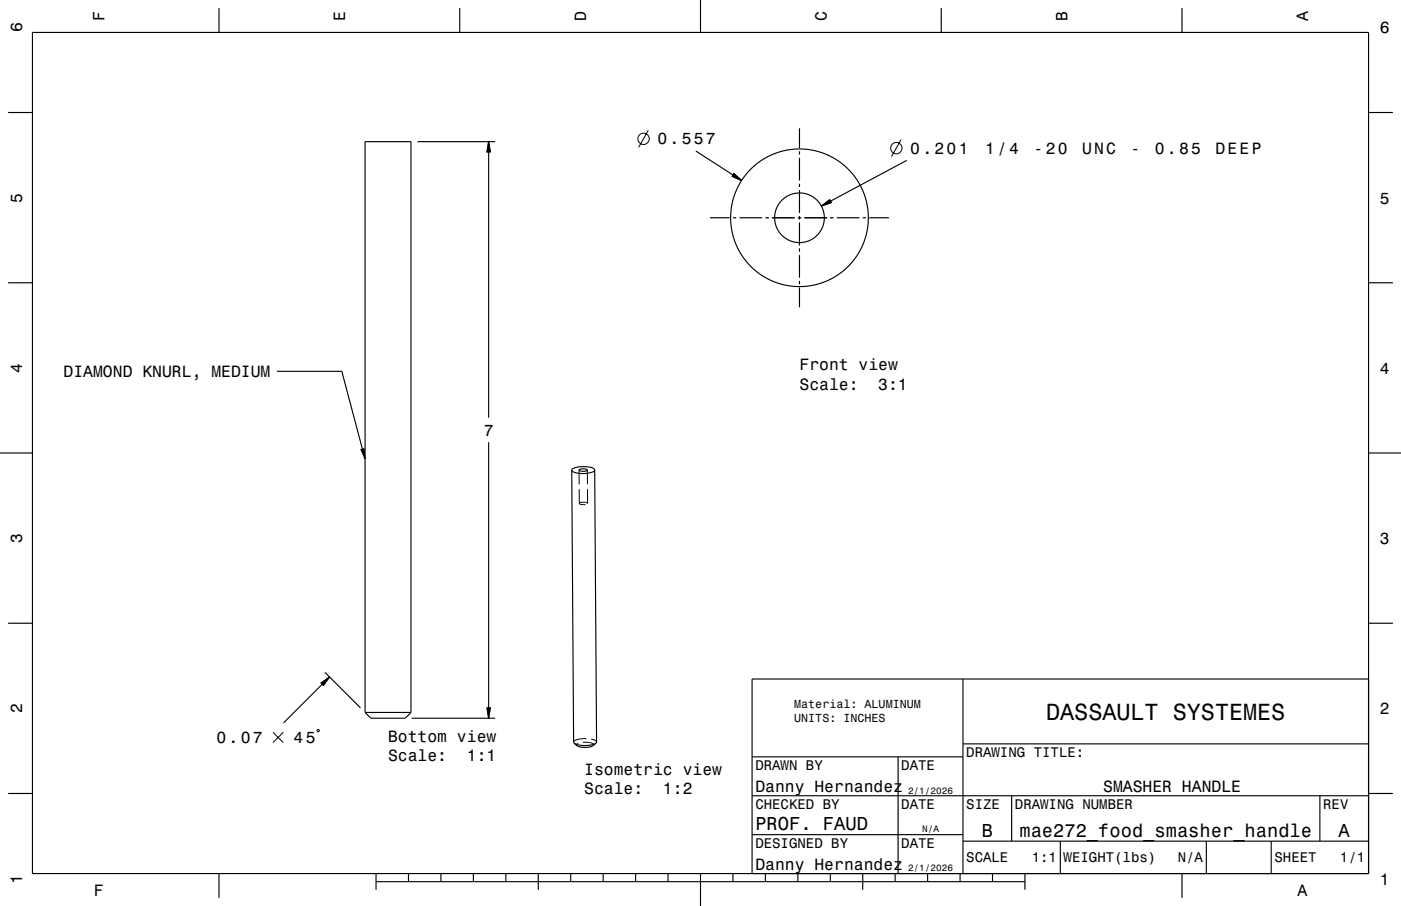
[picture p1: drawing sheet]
<svg xmlns="http://www.w3.org/2000/svg" width="432mm" height="279mm" viewBox="0 0 432 279" stroke-linecap="round" stroke-linejoin="round" font-family="sans-serif">
<g fill="none" stroke="#000" stroke-width=".35">
<path d="M10 10h411.8v259.4h-411.8zM67.5 2.5v7.5M141.7 2.5v7.5M215.9 0v10M290.1 2.5v7.5M364.3 2.5v7.5M2.5 34.7h7.5M246.4 39.6v6.1M421.8 34.7h7.5M128.7 43.7h23.9M150.6 43.7l.5 3.2h-1zM150.6 46.9v81.9"/>
<path d="M214.5 46.6l11.4 7.3M226.2 53.5l2.4 2.2-3-1.3zM246.4 46.7v1M246.4 48.7v7M246.4 56.7v1M246.4 58.7v7M279.5 49.5l-23.5 12.5M218.8 67.2h6.1M225.9 67.2h1M227.9 67.2h7M235.9 67.2h1M237.9 67.2h7"/>
<path d="M245.9 67.2h1M246.4 66.7v1M246.4 68.7v7M246.4 76.7v1M246.4 78.7v7M247.9 67.2h7M253.2 63.5l2.5-1.9 .5 .9zM255.9 67.2h1M257.9 67.2h7M265.9 67.2h1M267.9 67.2h6.1M2.5 87.2h7.5"/>
<path d="M246.4 86.7v1M246.4 88.7v6M421.8 87.2h7.5M85.4 114.5h20l6.3 24M0 139.7h10M150.6 136.4v81.9M421.8 139.7h10M176.2 145l.6 83.9 .2 .3M178.5 144.9a2.21 2.21 0 0 1 2.5 .1 2.01 2.01 0 0 1-2.5-.1zM183.3 144.9a4.6 4.6 0 0 1-4.3 1.1 3 3 0 0 1-2.8-1M183.3 144.9a4.5 4.5 0 0 0-4.2-1h-.3a2.86 2.86 0 0 0-2.6 1.1M183.3 144.9l.6 83.9-.2 .4"/>
<path d="M2.5 192.2h7.5M421.8 192.2h7.5M99 210.7l2.6-1.9-1.9 2.6zM99.3 211l-11.9 11.9M100.2 207.3l10.9 11M112.5 219.7l1.8 1.8h10.6l1.8-1.8M112.5 219.7v-176h14.2v176M112.5 219.7h14.2M150.1 218.3h1l-.5 3.2zM296.8 209.4v60M421.8 209.4h-190v60M126.9 221.5h25.7"/>
<path d="M183.7 229.2l-1.4 .5-2.1 .2-1.9-.2-1.3-.5M183.7 229.2l-.9 .7a6 6 0 0 1-5 .1l-.8-.8M231.8 233.4h65M276.8 233.4v36M296.8 229.4h125M2.5 244.7h7.5M231.8 257.4h65M231.8 245.4h190M296.8 259.4h125M311.8 245.4v14M326.8 259.4v10M371.8 259.4v10"/>
<path d="M391.8 259.4v10M406.8 245.4v14M421.8 244.7h7.5M67.5 269.4v7.5M115.9 271.9h200M115.9 269.4v5M125.9 269.4v2.5M135.9 269.4v2.5M145.9 269.4v2.5M155.9 269.4v2.5M165.9 269.4v5M175.9 269.4v2.5"/>
<path d="M185.9 269.4v2.5M195.9 269.4v2.5M205.9 269.4v2.5M215.9 269.4v10M225.9 269.4v2.5M235.9 269.4v2.5M245.9 269.4v2.5M255.9 269.4v2.5M265.9 269.4v5M275.9 269.4v2.5M285.9 269.4v2.5M295.9 269.4v2.5"/>
<path d="M305.9 269.4v2.5M315.9 269.4v5M364.3 269.4v7.5"/>
<circle cx="246.4" cy="67.2" r="21.2"/>
<circle cx="246.4" cy="67.2" r="7.7"/>
</g>
<g fill="none" stroke="#000" stroke-width=".31">
<path d="M199.8 40.2l-3 5.2M246.4 57.2v.5M246.4 58.7v7M277.7 43.1l-3 5.2M236.5 67.2h.4M237.9 67.2h7M245.9 67.2h1M246.4 66.7v1M246.4 68.7v7M246.4 76.7v.4M247.9 67.2h7M255.9 67.2h.5"/>
<path d="M178.5 145v4.4M178.5 150.9v4.4M178.5 155.3l.6 .3h1.3M178.6 155.2l-.1 .1M178.6 155.2a2.36 2.36 0 0 1 2.5 0M181 145l.1 4.3M181.1 150.9v4.3M181.1 155.2h.1M84.1 225.8l3.2 3.2M87.3 225.8l-3.2 3.2M97.7 225.2l.5-.2 .2 .4-.5 .3zM176.8 228.9h.1"/>
<path d="M178.2 229.2l-.5 .3 .1 .5M179.6 228.9h.1a3.4 3.4 0 0 1 3.3 .8l-.2 .2M180.7 227.8h-1.1a4.4 4.4 0 0 0-2.7 .8M182.2 227.9l1.2 .4 .5 .5"/>
<circle cx="198.3" cy="42.8" r="1.75"/>
<circle cx="276.3" cy="45.7" r="1.75"/>
</g>
<g fill="#000" stroke="#000" stroke-width=".31">
<path d="M150.6 43.7l.5 3.2h-1z" fill-rule="evenodd"/>
<path d="M226.2 53.5l2.4 2.2-3-1.3z" fill-rule="evenodd"/>
<path d="M253.2 63.5l2.5-1.9 .5 .9z" fill-rule="evenodd"/>
<path d="M111.2 138.6l1-.2 .3 3.2z" fill-rule="evenodd"/>
<path d="M99 210.6l2.6-1.8-1.9 2.6z" fill-rule="evenodd"/>
<path d="M150.1 218.3h1l-.5 3.2z" fill-rule="evenodd"/>
</g>
<text font-size="7.2" x="322.4" y="222">DASSAULT SYSTEMES</text>
<g font-size="5.8">
<text x="232.8" y="256">PROF. FAUD</text>
<text x="302.6" y="258">B</text>
<text x="314.2" y="258">mae272_food_smasher_handle</text>
<text x="412.6" y="258">A</text>
</g>
<g font-size="5">
<text x="6.8" y="10" transform="rotate(-90 6.8 10)">6</text>
<text x="32.2" y="6.5" transform="rotate(-90 32.2 6.5)">F</text>
<text x="106.4" y="6.5" transform="rotate(-90 106.4 6.5)">E</text>
<text x="180.6" y="6.5" transform="rotate(-90 180.6 6.5)">D</text>
<text x="254.8" y="6.5" transform="rotate(-90 254.8 6.5)">C</text>
<text x="329" y="6.5" transform="rotate(-90 329 6.5)">B</text>
<text x="403.2" y="6.5" transform="rotate(-90 403.2 6.5)">A</text>
<text x="425.3" y="10.3">6</text>
<text x="202.6" y="44.6">0.557</text>
<text x="280.6" y="47.4">0.201</text>
<text x="303.6" y="47.4">1/4</text>
<text x="318.6" y="47.4">-20</text>
<text x="333.5" y="47.4">UNC</text>
<text x="348.4" y="47.4">-</text>
<text x="355.9" y="47.4">0.85</text>
<text x="374.6" y="47.4">DEEP</text>
<text x="6.8" y="62.5" transform="rotate(-90 6.8 62.5)">5</text>
<text x="425.3" y="62.8">5</text>
<text x="6.8" y="115" transform="rotate(-90 6.8 115)">4</text>
<text x="19.6" y="116.3">DIAMOND KNURL, MEDIUM</text>
<text x="246.4" y="114.2">Front view</text>
<text x="425.3" y="115.3">4</text>
<text x="246.4" y="120.3">Scale:</text>
<text x="270.7" y="120.3">3:1</text>
<text x="149.1" y="134.3">7</text>
<text x="6.8" y="167.5" transform="rotate(-90 6.8 167.5)">3</text>
<text x="425.3" y="167.8">3</text>
<text x="6.8" y="220" transform="rotate(-90 6.8 220)">2</text>
<text x="425.3" y="220.3">2</text>
<text x="66.7" y="229.2">0.07</text>
<text x="90.5" y="229.2">45</text>
<text x="119.6" y="228.7">Bottom view</text>
<text x="119.6" y="234.7">Scale:</text>
<text x="143.9" y="234.7">1:1</text>
<text x="180" y="238.8">Isometric view</text>
<text x="180" y="244.9">Scale:</text>
<text x="204.3" y="244.9">1:2</text>
<text x="232.8" y="244.2">Danny Hernandez</text>
<text x="340" y="244.3">SMASHER HANDLE</text>
<text x="232.8" y="268.2">Danny Hernandez</text>
<text x="6.8" y="272.5" transform="rotate(-90 6.8 272.5)">1</text>
<text x="425.3" y="272.8">1</text>
<text x="28.9" y="276.2">F</text>
<text x="399.9" y="276.2">A</text>
</g>
<g font-size="4.3">
<text x="297.8" y="233.6">DRAWING TITLE:</text>
<text x="232.8" y="237.6">DRAWN BY</text>
<text x="277.8" y="237.6">DATE</text>
<text x="232.8" y="249.6">CHECKED BY</text>
<text x="277.8" y="249.6">DATE</text>
<text x="297.8" y="249.6">SIZE</text>
<text x="312.8" y="249.6">DRAWING NUMBER</text>
<text x="407.8" y="249.6">REV</text>
<text x="232.8" y="261.6">DESIGNED BY</text>
<text x="277.8" y="261.6">DATE</text>
<text x="297.8" y="266">SCALE</text>
<text x="318" y="266">1:1</text>
<text x="327.8" y="266">WEIGHT(lbs)</text>
<text x="363" y="266">N/A</text>
<text x="392.8" y="266">SHEET</text>
<text x="413" y="266">1/1</text>
</g>
<g font-size="3.6">
<text x="244.8" y="218.4">Material: ALUMINUM</text>
<text x="244.8" y="222.7">UNITS: INCHES</text>
</g>
<g font-size="2.9">
<text x="279.9" y="244.7">2/1/2026</text>
<text x="284.2" y="256.7">N/A</text>
<text x="279.9" y="268.7">2/1/2026</text>
</g>
</svg>
